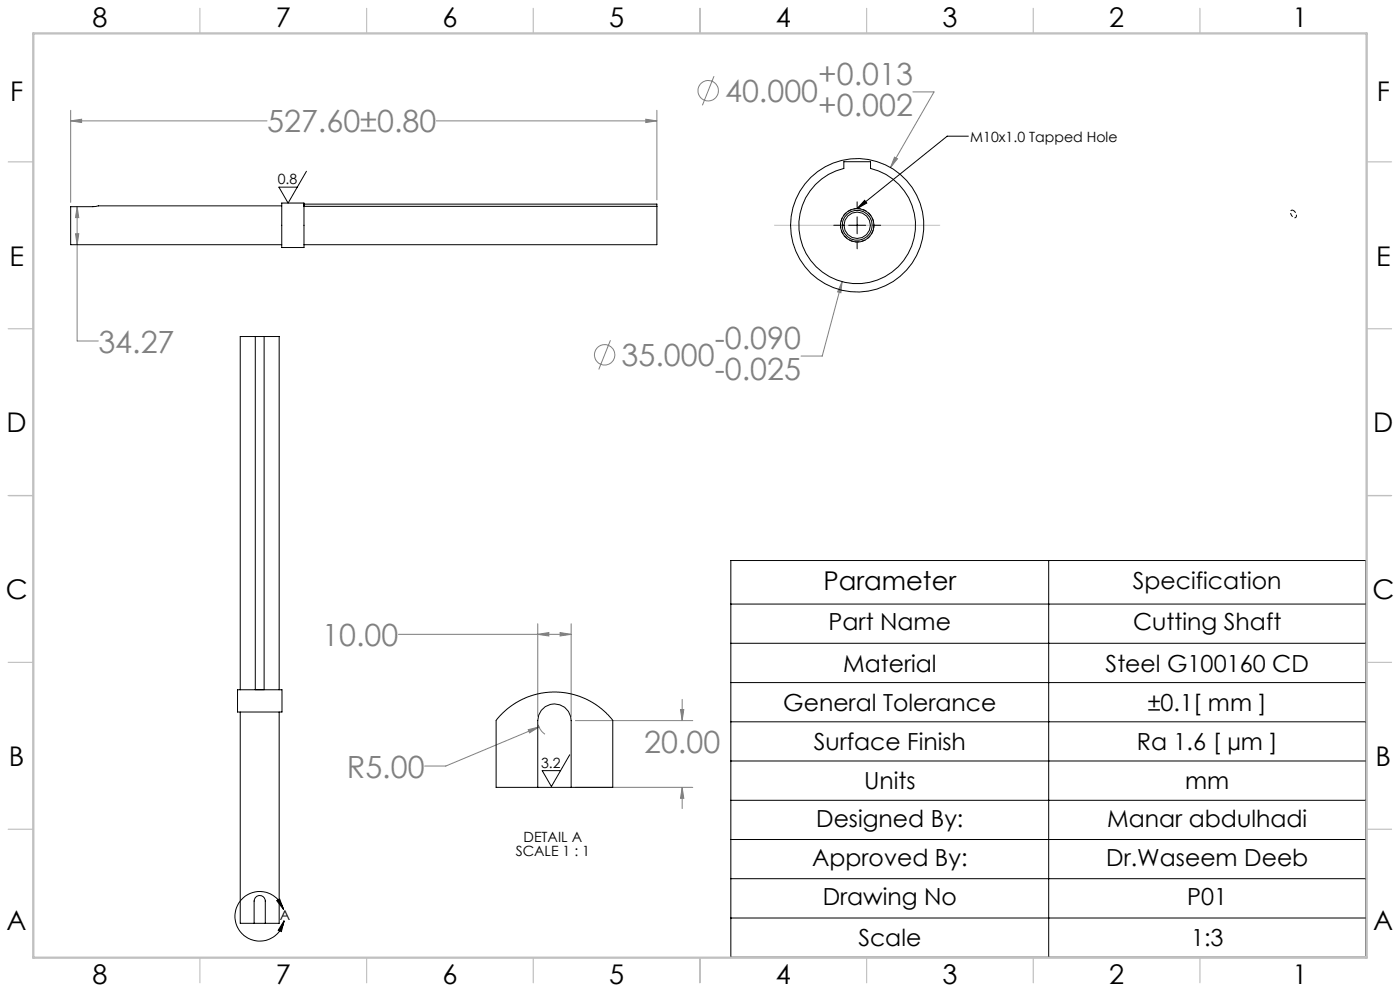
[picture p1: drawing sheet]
<svg xmlns="http://www.w3.org/2000/svg" width="420mm" height="297mm" viewBox="0 0 420 297" stroke-linecap="round" stroke-linejoin="round" font-family="sans-serif">
<g fill="none" stroke="#808080" stroke-width=".3">
<path d="M21.2 36.2l3.3-.5v1zM21.2 33.1v27.6M21.2 36.2h58.9M130.9 36.2h66.2M193.7 35.7l3.4 .5-3.4 .5zM197.1 33.1v26.8M214.2 22.8l-3.5 8.8M273.9 27.5h6.3l-13 22.7M268.4 47.1l.8 .5-2 2.6zM22.6 70.1h1l-.5 3.2zM23.1 61.9l.5 3.3h-1zM23.1 61.9v40.3h6.4"/>
<path d="M252.6 84.4l-.3 3.3-1-.2zM252.6 84.4l-5.9 22.3h-6.4M183.1 102l-3.5 8.7M119.5 190.1h51.8M161.3 190.1l3.3-.5v1zM161.3 186.9v27.8M168 189.6l3.3 .5-3.3 .5zM171.3 186.9v27.8M158.5 218.7l3.2-.8-2.8 1.7zM161.5 217.2l.8 1.7 1.2 1.2M161.7 217.9l-28 11.7h-6.3M172.6 216h35.2"/>
<path d="M204.2 212.7h.9l-.5 3.3zM204.6 209.6v6.4M172.6 236h35.2M204.6 236l.5 3.3h-.9zM204.6 236v6.3"/>
<circle cx="212.4" cy="27.2" r="3.1"/>
<circle cx="181.4" cy="106.4" r="3.1"/>
</g>
<g fill="none" stroke="#000" stroke-width=".3">
<path d="M91.9 51.3l-5.5 9.6-2.7-4.8h5.5M290.5 40.8h-6.3l-27.1 21.7M250.1 67.5h2M254.6 67.5h5.1M257.1 60.5v1.9M257.1 65v5.1M257.1 72.6v2M259.4 60l.6 .9-2.9 1.6zM262.2 67.5h2M219.3 168h190.5v118.9h-190.5zM314.6 168v118.9M219.3 181h190.5"/>
<path d="M219.3 192.8h190.5M219.3 204.6h190.5M219.3 216.3h190.5M170.9 226.2l-5.5 9.5-2.7-4.7h5.5M219.3 228.1h190.5M219.3 239.9h190.5M219.3 251.6h190.5M83 269.9l.9-.5 1.2 3.2zM85.1 272.6a7.4 7.4 0 0 0-11.7-3.9 7.4 7.4 0 0 0 .6 12.3 7.4 7.4 0 0 0 11.2-5.1M85.2 275.9l-.8 3.3-.9-.4zM219.3 263.3h190.5M219.3 275.1h190.5"/>
</g>
<path d="M257.2 62.5a5 5 0 0 1 4.4 7.4 5 5 0 0 1-8.6 .3 5 5 0 0 1 3.9-7.7h.3" fill="none" stroke="#000" stroke-width=".3" stroke-dasharray="1.3 .6" stroke-dashoffset=".2" stroke-linecap="butt"/>
<path d="M388 63.1a.65 .65 0 0 0-.8 .2 .65 .65 0 0 0 .1 .8 .98 .98 0 0 0 .5 1 .98 .98 0 0 0 1.1-.2l-.2-1-.7-.8" fill="none" stroke="#000" stroke-width=".3" stroke-dasharray="1.3 .6" stroke-dashoffset=".3" stroke-linecap="butt"/>
<path d="M232.3 67.5h49.6" fill="none" stroke="#c0c0c0" stroke-width=".3"/>
<g fill="none" stroke="#c0c0c0" stroke-width=".35">
<path d="M60 2.5v7.5M110 2.5v7.5M160 2.5v7.5M210 2.5v7.5M260 2.5v7.5M310 2.5v7.5M360 2.5v7.5M2.5 48.5h7.5M410 48.5h7.5M2.5 98.5h7.5M410 98.5h7.5M2.5 148.5h7.5"/>
<path d="M410 148.5h7.5M2.5 198.5h7.5M410 198.5h7.5M2.5 248.5h7.5M410 248.5h7.5M60 287v7.5M110 287v7.5M160 287v7.5M210 287v7.5M260 287v7.5M310 287v7.5M360 287v7.5"/>
</g>
<path d="M10 10h400v277h-400z" fill="none" stroke="#c0c0c0" stroke-width=".7"/>
<path d="M83 269.9l.9-.5 1.2 3.2zM85.2 275.9l-.8 3.3-.9-.4z" fill="#000"/>
<path d="M21.2 36.2l3.3-.5v1zM193.7 35.7l3.4 .5-3.4 .5zM22.6 70.1h1l-.5 3.2zM23.1 61.9l.5 3.3h-1zM268.4 47.1l-1.2 3.1 2-2.6zM252.6 84.4l-1.3 3.1 1 .2zM161.3 190.1l3.3-.5v1zM168 189.6l3.3 .5-3.3 .5zM204.2 212.7h.9l-.5 3.3zM204.6 236l.5 3.3h-.9zM158.5 218.7l.4 .9 2.8-1.7z" fill="#808080"/>
<path d="M259.4 60l.6 .9-2.9 1.6z" fill="#000"/>
<g fill="none" stroke="#000" stroke-width=".3">
<path d="M244.6 55.3a17.3 17.3 0 0 1 8.6-4.8v-2h8v2a17.5 17.5 0 0 1 12 24 17.5 17.5 0 0 1-25.8 7.5 17.5 17.5 0 0 1-2.8-26.7zM84.5 60.9h6.7v13.3h-6.7zM84.5 61.7h-55l-1.6 .2h-6.7v11.4h63.3M91.2 61.7h.1M91.2 61.2h105.9v.6h-105.9zM197.1 61.8v11.5h-105.9M252.7 67.5h.5M76.6 100.9h-4.5v105.8M76.6 100.9v105.8h2.6v-105.8M76.6 100.9h2.6M79.2 100.9h4.5v105.8M71.3 206.7h13.3v6.7h-13.3z"/>
<path d="M72.1 213.4v63.3h4.1M83.7 213.4v63.3h-4.1M161.3 236h-12.5v-20.1l1.3-1.6 2.3-2 3.8-2.5 2.4-1 2.4-.8 4.6-.6 3 .1 2.6 .4 4.4 1.5 2.3 1.2 2.6 1.8 3.3 3.5v20.1h-12.5M161.3 236v-20a5 5 0 0 1 5-5 5 5 0 0 1 5 5v20M161.3 236h10M76.2 276.7v-6.7a1.68 1.68 0 0 1 1.7-1.6 1.68 1.68 0 0 1 1.7 1.6v6.7M76.2 276.7h3.4"/>
<circle cx="257.2" cy="67.5" r="4"/>
<circle cx="257.2" cy="67.5" r="4.5"/>
<circle cx="257.2" cy="67.5" r="5"/>
<circle cx="257.2" cy="67.5" r="20"/>
</g>
<g font-size="9.2" fill="#808080">
<text x="245.5" y="25.6">+0.013</text>
<text x="217.5" y="30.6">40.000</text>
<text x="245.5" y="34.7">+0.002</text>
<text x="80.2" y="39.7">527.60±0.80</text>
<text x="29.5" y="105.6">34.27</text>
<text x="214.4" y="104.7">-0.090</text>
<text x="186.5" y="109.8">35.000</text>
<text x="214.4" y="113.9">-0.025</text>
<text x="96.7" y="193.5">10.00</text>
<text x="193.2" y="225.7">20.00</text>
<text x="104" y="233">R5.00</text>
</g>
<g font-size="8.1">
<text x="27.8" y="8">8</text>
<text x="82.8" y="8">7</text>
<text x="132.8" y="8">6</text>
<text x="182.8" y="8">5</text>
<text x="232.8" y="8">4</text>
<text x="282.8" y="8">3</text>
<text x="332.8" y="8">2</text>
<text x="387.8" y="8">1</text>
<text x="3" y="30.4">F</text>
<text x="413" y="30.4">F</text>
<text x="2.8" y="79.6">E</text>
<text x="412.8" y="79.6">E</text>
<text x="2" y="129.6">D</text>
<text x="412" y="129.6">D</text>
<text x="1.7" y="179.6">C</text>
<text x="411.7" y="179.6">C</text>
<text x="2.7" y="229.6">B</text>
<text x="412.7" y="229.6">B</text>
<text x="2" y="278.9">A</text>
<text x="412" y="278.9">A</text>
<text x="27.8" y="295">8</text>
<text x="82.8" y="295">7</text>
<text x="132.8" y="295">6</text>
<text x="182.8" y="295">5</text>
<text x="232.8" y="295">4</text>
<text x="282.8" y="295">3</text>
<text x="332.8" y="295">2</text>
<text x="387.8" y="295">1</text>
</g>
<text font-size="7.8" x="247" y="176.7">Parameter</text>
<g font-size="7.1">
<text x="339.9" y="176.5">Specification</text>
<text x="248.6" y="188.9">Part Name</text>
<text x="339.9" y="188.9">Cutting Shaft</text>
<text x="252.9" y="201.3">Material</text>
<text x="331.7" y="201.3">Steel G100160 CD</text>
<text x="235" y="213.1">General Tolerance</text>
<text x="344.3" y="213.1">±0.1[ mm ]</text>
<text x="244.1" y="224.8">Surface Finish</text>
<text x="341" y="224.8">Ra 1.6 [ µm ]</text>
<text x="259.2" y="236.6">Units</text>
<text x="355.6" y="236.6">mm</text>
<text x="244.9" y="247.7">Designed By:</text>
<text x="332.2" y="247.7">Manar abdulhadi</text>
<text x="243.6" y="259.5">Approved By:</text>
<text x="331.9" y="259.5">Dr.Waseem Deeb</text>
<text x="246.8" y="271.2">Drawing No</text>
<text x="356.2" y="271.2">P01</text>
<text x="257.5" y="283.6">Scale</text>
<text x="357.3" y="283.6">1:3</text>
</g>
<g font-size="4.2">
<text x="291.1" y="42.4">M10x1.0 Tapped Hole</text>
<text x="83.3" y="55.2">0.8</text>
<text x="162.3" y="230">3.2</text>
<text x="154.7" y="256.6">SCALE 1 : 1</text>
<text x="157.1" y="252.4">DETAIL A</text>
<text x="83.9" y="275.8">A</text>
</g>
</svg>
